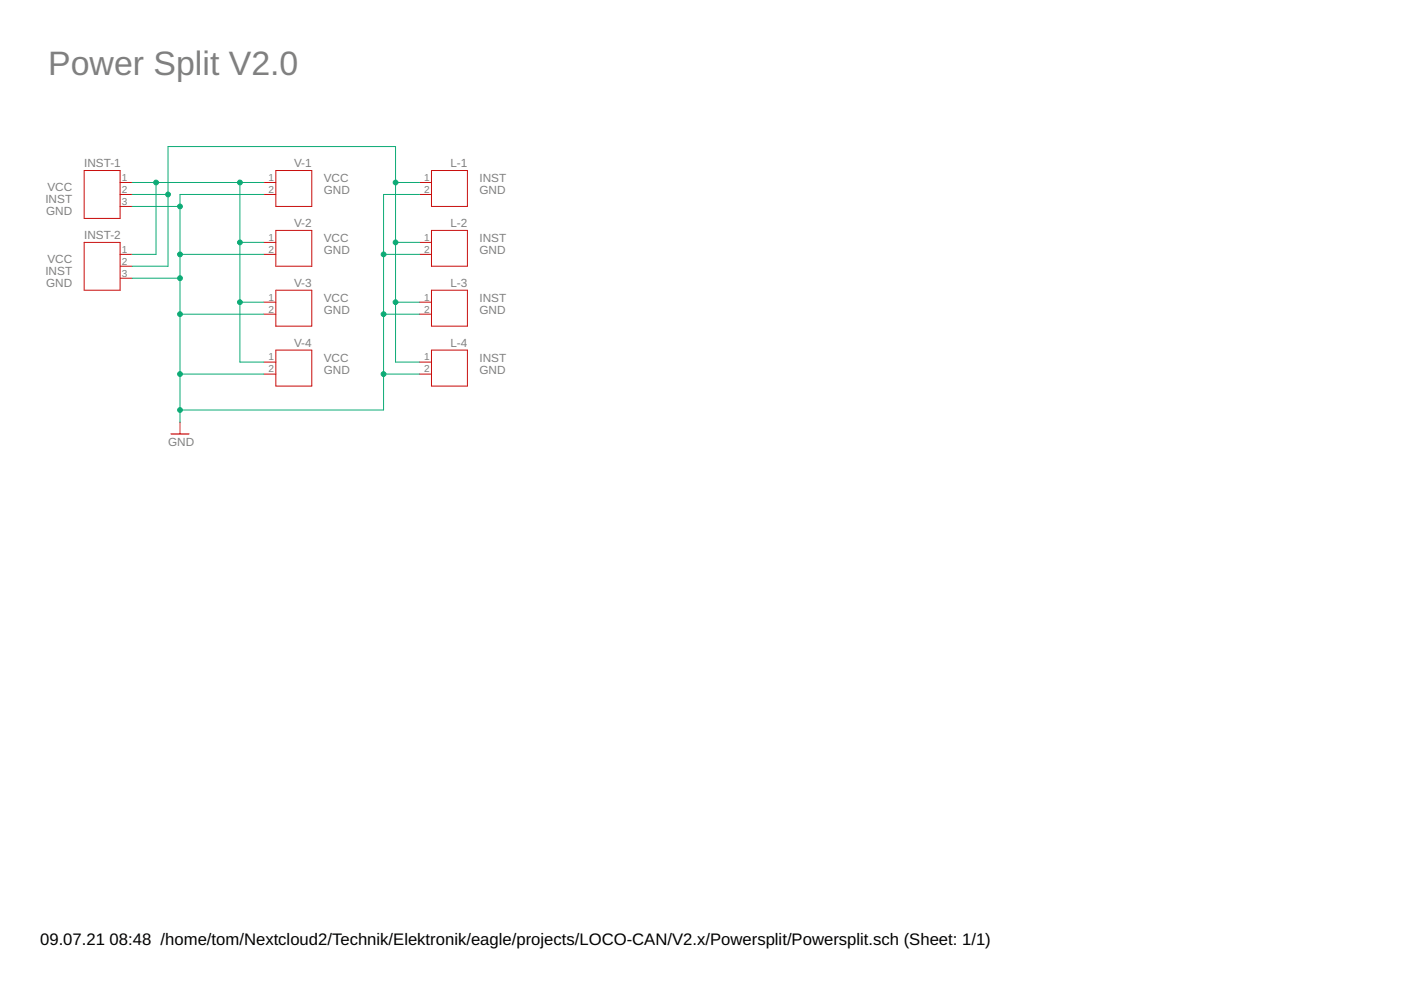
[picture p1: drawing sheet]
<svg xmlns="http://www.w3.org/2000/svg" width="297mm" height="210mm" viewBox="0 0 297 210" stroke-linecap="round" stroke-linejoin="round" font-family="sans-serif">
<g fill="none" stroke="#c90d0c" stroke-width=".21">
<path d="M17.8 36.2h7.7v10.1h-7.7zM25.5 38.7h2.5M55.9 38.7h2.6M58.5 36.2h7.6v7.6h-7.6zM88.9 38.7h2.6M91.5 36.2h7.6v7.6h-7.6zM17.8 51.4h7.7v10.1h-7.7zM25.5 43.8h2.5M25.5 41.2h2.5M25.5 56.5h2.5M25.5 53.9h2.5M25.5 59h2.5"/>
<path d="M55.9 41.2h2.6M55.9 53.9h2.6M55.9 51.4h2.6M58.5 48.9h7.6v7.6h-7.6zM88.9 41.2h2.6M88.9 53.9h2.6M88.9 51.4h2.6M91.5 48.9h7.6v7.6h-7.6zM55.9 66.6h2.6M55.9 64.1h2.6M55.9 79.3h2.6M55.9 76.8h2.6"/>
<path d="M58.5 61.5h7.6v7.7h-7.6zM58.5 74.2h7.6v7.7h-7.6zM88.9 66.6h2.6M88.9 64.1h2.6M88.9 79.3h2.6M88.9 76.8h2.6M91.5 61.5h7.6v7.7h-7.6zM91.5 74.2h7.6v7.7h-7.6zM38.2 89.5v2.5"/>
</g>
<path d="M36.3 92h3.8" fill="none" stroke="#c90d0c" stroke-width=".25"/>
<g fill="none" stroke="#0dab76" stroke-width=".21">
<path d="M28 38.7h27.9M33.1 38.7v15.2h-5.1M50.9 38.7v38.1h5M83.9 38.7h5M28 43.8h10.2M28 41.2h7.6M28 59h10.2M28 56.5h7.6v-25.4h48.3v45.7h5M38.2 53.9h17.7M50.9 51.4h5M55.9 41.2h-17.7v48.3M81.3 53.9h7.6"/>
<path d="M83.9 51.4h5M88.9 41.2h-7.6v45.7h-43.1M38.2 66.6h17.7M38.2 79.3h17.7M50.9 64.1h5M81.3 66.6h7.6M81.3 79.3h7.6M83.9 64.1h5"/>
</g>
<g fill="#0dab76" stroke="#0dab76" stroke-width=".21">
<circle cx="38.2" cy="43.8" r=".51"/>
<circle cx="38.2" cy="53.9" r=".51"/>
<circle cx="38.2" cy="66.6" r=".51"/>
<circle cx="38.2" cy="79.3" r=".51"/>
<circle cx="38.2" cy="86.9" r=".51"/>
<circle cx="81.3" cy="53.9" r=".51"/>
<circle cx="81.3" cy="66.6" r=".51"/>
<circle cx="81.3" cy="79.3" r=".51"/>
<circle cx="38.2" cy="59" r=".51"/>
<circle cx="50.9" cy="38.7" r=".51"/>
<circle cx="50.9" cy="51.4" r=".51"/>
<circle cx="50.9" cy="64.1" r=".51"/>
<circle cx="33.1" cy="38.7" r=".51"/>
<circle cx="83.9" cy="38.7" r=".51"/>
<circle cx="83.9" cy="51.4" r=".51"/>
<circle cx="83.9" cy="64.1" r=".51"/>
<circle cx="35.6" cy="41.2" r=".51"/>
</g>
<text font-size="7.2" fill="#808080" x="10.2" y="15.8">Power Split V2.0</text>
<g font-size="3.5">
<text x="8.5" y="200.4">09.07.21</text>
<text x="23.2" y="200.4">08:48 /home/tom/Nextcloud2/Technik/Elektronik/eagle/projects/LOCO-CAN/V2.x/Powersplit/Powersplit.sch (Sheet: 1/1)</text>
</g>
<g font-size="2.5" fill="#808080">
<text x="17.9" y="35.4">INST-1</text>
<text x="62.3" y="35.4">V-1</text>
<text x="95.5" y="35.4">L-1</text>
<text x="10" y="40.5">VCC</text>
<text x="68.6" y="41.2">GND</text>
<text x="68.6" y="38.7">VCC</text>
<text x="101.6" y="41.2">GND</text>
<text x="101.6" y="38.7">INST</text>
<text x="9.6" y="43">INST</text>
<text x="9.8" y="45.5">GND</text>
<text x="17.9" y="50.6">INST-2</text>
<text x="62.3" y="48.1">V-2</text>
<text x="68.6" y="53.9">GND</text>
<text x="68.6" y="51.4">VCC</text>
<text x="95.5" y="48.1">L-2</text>
<text x="101.6" y="53.9">GND</text>
<text x="101.6" y="51.4">INST</text>
<text x="9.6" y="58.2">INST</text>
<text x="10" y="55.7">VCC</text>
<text x="9.8" y="60.8">GND</text>
<text x="62.3" y="60.8">V-3</text>
<text x="68.6" y="64.1">VCC</text>
<text x="95.5" y="60.8">L-3</text>
<text x="101.6" y="64.1">INST</text>
<text x="68.6" y="66.6">GND</text>
<text x="101.6" y="66.6">GND</text>
<text x="62.3" y="73.5">V-4</text>
<text x="68.6" y="76.8">VCC</text>
<text x="95.5" y="73.5">L-4</text>
<text x="101.6" y="76.8">INST</text>
<text x="68.6" y="79.3">GND</text>
<text x="101.6" y="79.3">GND</text>
<text x="35.6" y="94.5">GND</text>
</g>
<g font-size="2.1" fill="#808080">
<text x="25.8" y="40.9">2</text>
<text x="25.8" y="38.3">1</text>
<text x="56.9" y="40.9">2</text>
<text x="56.9" y="38.3">1</text>
<text x="89.9" y="40.9">2</text>
<text x="89.9" y="38.3">1</text>
<text x="25.8" y="43.4">3</text>
<text x="25.8" y="53.6">1</text>
<text x="56.9" y="53.6">2</text>
<text x="56.9" y="51">1</text>
<text x="89.9" y="53.6">2</text>
<text x="89.9" y="51">1</text>
<text x="25.8" y="56.1">2</text>
<text x="25.8" y="58.6">3</text>
<text x="56.9" y="63.7">1</text>
<text x="89.9" y="63.7">1</text>
<text x="56.9" y="66.3">2</text>
<text x="89.9" y="66.3">2</text>
<text x="56.9" y="76.4">1</text>
<text x="89.9" y="76.4">1</text>
<text x="56.9" y="79">2</text>
<text x="89.9" y="79">2</text>
</g>
</svg>
